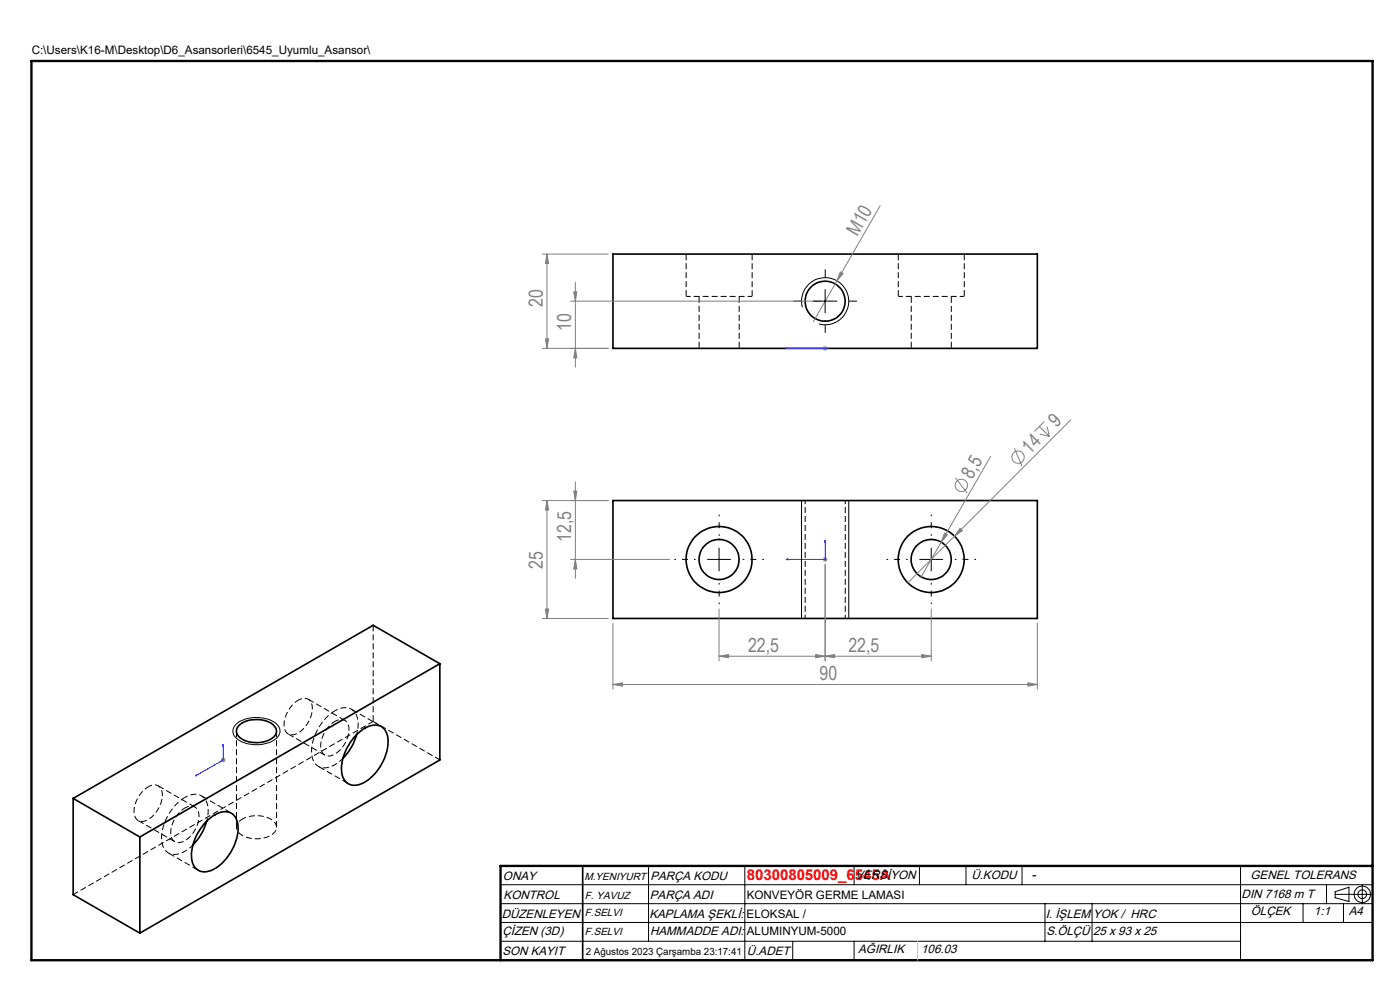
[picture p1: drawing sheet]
<svg xmlns="http://www.w3.org/2000/svg" width="297mm" height="210mm" viewBox="0 0 297 210" stroke-linecap="round" stroke-linejoin="round" font-family="sans-serif">
<g fill="none" stroke="#000" stroke-width=".21">
<path d="M170.2 65.2a5 5 0 0 1 4.4-6.3 5 5 0 0 1 5.4 5.4 5 5 0 0 1-6.3 4.4M172.5 63.9h5.1M175 61.4v5M150 118.7h5M152.5 116.2v5M170 106.2v25M180.1 106.2v25M195.1 118.7h5M197.6 116.2v5M50.3 153.4a7.4 7.4 0 0 1 8.3 .1 2.04 2.04 0 0 1-.6 3.5 7.4 7.4 0 0 1-7.9-.4 1.93 1.93 0 0 1 .2-3.2zM106.2 187.7h185M106.2 191.7h185"/>
<path d="M106.2 195.7h185M106.2 199.7h157M137.6 183.7v16M158 183.7v20M168.2 199.7v4M181.2 183.7v4M181.2 199.7v4M195.1 183.7v4M204.9 183.7v4M216.8 183.7v4M221.7 191.7v8M231.7 191.7v8"/>
<path d="M263.2 183.7v20M276.4 191.7v4M281.4 187.7v4M283.2 189.7h7.8M283.2 189.2l3-1v3l-3-.8zM285 191.7v4M289 187.8v3.8"/>
<circle cx="289" cy="189.7" r=".93"/>
<circle cx="289" cy="189.7" r="1.74"/>
</g>
<g fill="none" stroke="#000" stroke-width=".35">
<path d="M130 53.9h90.1v20h-90.1zM130 106.2h90.1v25h-90.1zM50.7 153.8a6.1 6.1 0 0 1 7.5 .2 1.73 1.73 0 0 1-.8 2.8 5.9 5.9 0 0 1-7-.9l-.2-.6v-.6zM75.5 156a5.6 5.6 0 0 1 4.6-2.2 3.2 3.2 0 0 1 2.2 4 10.5 10.5 0 0 1-5.6 8.5 2.83 2.83 0 0 1-3-.2 2.83 2.83 0 0 1-1.2-2.7 10.6 10.6 0 0 1 3-7.4zM75.7 155.8a11.5 11.5 0 0 1-3 5.1M93.3 140.8l-14.1-8.2-63.7 36.8M93.3 140.8l-63.6 36.7M93.3 140.8v20.4l-63.6 36.7M15.5 169.4l14.2 8.1M15.5 169.4v20.4l14.2 8.1M29.7 177.5v20.4M43.7 174.3a5.6 5.6 0 0 1 4.6-2.1 3.1 3.1 0 0 1 2.2 3.4 10.6 10.6 0 0 1-5.7 9 2.86 2.86 0 0 1-4.2-2.8 10.6 10.6 0 0 1 3.1-7.5z"/>
<path d="M43.9 174.2a11.5 11.5 0 0 1-3 5M123.6 183.7v20M106.2 203.7h185"/>
<circle cx="175.1" cy="63.9" r="4.3"/>
<circle cx="152.5" cy="118.7" r="4.3"/>
<circle cx="152.5" cy="118.7" r="7"/>
<circle cx="197.5" cy="118.7" r="4.2"/>
<circle cx="197.5" cy="118.7" r="7"/>
</g>
<path d="M6.7 12.9h284.5v190.8h-284.5zM291.2 183.7h-185v20" fill="none" stroke="#000" stroke-width=".5"/>
<path d="M194.7 199.7v4" fill="none" stroke="#c0c0c0" stroke-width=".21"/>
<path d="M170.8 106.2v25M179.3 131.2v-25" fill="none" stroke="#000" stroke-width=".21" stroke-dasharray="1.3 .6" stroke-dashoffset=".5" stroke-linecap="butt"/>
<path d="M145.6 62.9h14M190.6 62.9h14" fill="none" stroke="#000" stroke-width=".21" stroke-dasharray="1.3 .6" stroke-dashoffset=".3" stroke-linecap="butt"/>
<path d="M145.6 53.9v9M190.6 53.9v9M148.3 62.9v11M156.8 73.9v-11M159.6 62.9v-9M193.3 62.9v11M201.8 73.9v-11M204.6 62.9v-9" fill="none" stroke="#000" stroke-width=".21" stroke-dasharray="1.3 .6" stroke-dashoffset="-.1" stroke-linecap="butt"/>
<path d="M71 150.8a10.6 10.6 0 0 0-4.8 9.5 2.87 2.87 0 0 0 4.6 2l2-1.4M39.2 169.1a10.6 10.6 0 0 0-4.9 9.5 2.87 2.87 0 0 0 4.7 2.1l1.9-1.5" fill="none" stroke="#000" stroke-width=".21" stroke-dasharray="1.3 .6" stroke-dashoffset=".2" stroke-linecap="butt"/>
<path d="M75.7 155.8a5.1 5.1 0 0 0-.9-5.2 3.3 3.3 0 0 0-3.8 .2M43.9 174.2a5.1 5.1 0 0 0-.9-5.2 3.3 3.3 0 0 0-3.8 .1" fill="none" stroke="#000" stroke-width=".21" stroke-dasharray="1.3 .6" stroke-dashoffset=".6" stroke-linecap="butt"/>
<path d="M93.3 161.2l-14.1-8.2M15.5 189.8l63.7-36.8" fill="none" stroke="#000" stroke-width=".21" stroke-dasharray="1.3 .6" stroke-dashoffset=".1" stroke-linecap="butt"/>
<path d="M63.3 148.5a6.2 6.2 0 0 0-2.9 6.2 1.77 1.77 0 0 0 2.9 .8 6.2 6.2 0 0 0 2.8-6.2 1.77 1.77 0 0 0-2.8-.8M71 153a6.2 6.2 0 0 0-2.8 6.2 1.77 1.77 0 0 0 2.8 .8 6.2 6.2 0 0 0 2.9-6.2 1.77 1.77 0 0 0-2.9-.8M31.4 166.9a6.2 6.2 0 0 0-2.8 6.2 1.77 1.77 0 0 0 2.8 .7 6.2 6.2 0 0 0 2.9-6.1 1.77 1.77 0 0 0-2.9-.8M39.2 171.4a6.2 6.2 0 0 0-2.8 6.2 1.77 1.77 0 0 0 2.8 .7 6.2 6.2 0 0 0 2.9-6.2 1.77 1.77 0 0 0-2.9-.7M51.4 173.7a1.87 1.87 0 0 0-1.2 1.9 1.87 1.87 0 0 0 1.4 1.7 6.1 6.1 0 0 0 6.7-.8 1.84 1.84 0 0 0-1.1-2.9 6.7 6.7 0 0 0-5.8 .1" fill="none" stroke="#000" stroke-width=".21" stroke-dasharray="1.3 .6" stroke-dashoffset=".4" stroke-linecap="butt"/>
<path d="M50.2 155.1v20.4M61.1 155.7l7.8 4.5M73.2 152.8l-7.8-4.5M79.2 153v-20.4M29.3 174.1l7.8 4.4M41.3 171.2l-7.7-4.5M58.7 175.5v-20.4" fill="none" stroke="#000" stroke-width=".21" stroke-dasharray="1.3 .6" stroke-linecap="butt"/>
<path d="M80.9 154.1l-6.4-3.7M49.1 172.5l-6.4-3.7M67.5 162.6l6.4 3.6M35.7 180.9l6.4 3.7" fill="none" stroke="#000" stroke-width=".21" stroke-dasharray="1.3 .6" stroke-dashoffset="-.2" stroke-linecap="butt"/>
<g fill="none" stroke="#808080" stroke-width=".21">
<path d="M115 53.9h14M116 53.9v20M116 53.9l.4 2h-.7zM122.1 59.9v18M177.6 59.6l-5.1 8.6M178.3 57.7l.6 .3-1.3 1.6zM186.7 43.6l-9.1 16M115.7 71.9h.7l-.4 2zM121 63.9h53.1M121.7 61.9h.7l-.3 2zM122.1 73.9l.3 2h-.7zM129 73.9h-14"/>
<path d="M174.6 73.9h.9M174.7 73.5l.7 .8M175 73.4v1M175.4 73.5l-.7 .8M210.1 96.8l-10.4 18.2M215.2 95.1l1.6 3.7M220.5 90.5l2.1 2.1M220.6 92.1l2 .5M221.5 89.4l-2.1 2.1M222.1 90.5l.5 2.1M227.2 89.1l-34.6 34.5M116 106.2v25"/>
<path d="M116 106.2l.4 2h-.7zM121 118.7h21M121.7 104.2h.7l-.3 2zM122.1 118.7l.3 2h-.7zM122.1 102.2v20.5M129 106.2h-14M174.6 118.7h.9M174.7 118.3l.7 .7M175 118.2v1M175 119.7v20.5M175.4 118.3l-.7 .7M199.7 115l-4.3 7.4"/>
<path d="M200.4 113.1l.6 .3-1.3 1.6zM202.7 101.4l2.5 3.2M203.7 112.1l.5 .5-1.7 1.1zM115 131.2h14M115.7 129.2h.7l-.4 2zM130 132.2v14M152.5 139.2l2.1-.4v.7zM152.5 139.2h45.1M152.5 129.2v11M173 138.8l2 .4-2 .3zM175 139.2l2.1-.4v.7zM195.5 138.8l2.1 .4-2.1 .3z"/>
<path d="M197.6 129.2v11M220.1 132.2v14M130 145.2l2-.4v.7zM130 145.2h90.1M218.1 144.8l2 .4-2 .3zM46.8 161.2h1M47 160.9l.7 .7M47.3 160.7v1M47.7 160.9l-.7 .7"/>
<circle cx="216" cy="97" r="1.31"/>
<circle cx="203.9" cy="103" r="1.31"/>
</g>
<path d="M166.7 73.9h.4h-.4M166.7 73.9h8.3M174.9 73.9h.3zM175 73.9h.1M166.7 118.7l.4-.1v.2zM175 114.5l.2 .4h-.3zM175 114.5v4.2h-8.3M47.3 157.8l.1 .3-.1 .1zM47.3 157.8v3.4l-5.8 3.4M41.5 164.6l.2-.2v.1z" fill="none" stroke="#00f" stroke-width=".21"/>
<path d="M175.1 58.9v-1.8M170.1 63.9h-1.8M175.1 68.9v1.7M180.1 63.9h1.7" fill="none" stroke="#000" stroke-width=".21" stroke-dasharray="15.2 1.3 1.3 1.3" stroke-linecap="butt"/>
<path d="M147.6 118.7h-4.5M152.6 113.7v-4.5M157.6 118.7h4.5M192.6 118.7h-4.5M197.6 113.7v-4.5M202.6 118.7h4.5M152.6 123.7v4.5M197.6 123.7v4.5" fill="none" stroke="#000" stroke-width=".21" stroke-dasharray="15.2 1.3 1.3 1.3" stroke-dashoffset="14.9" stroke-linecap="butt"/>
<g fill="#00f">
<path d="M175 114.5l.2 .4h-.3zM166.7 118.7l.4-.1v.2z"/>
<path d="M174.9 73.9h.3zM166.7 73.9h.4z"/>
<path d="M47.3 157.8l.1 .3-.1 .1zM41.5 164.6l.2-.2v.1z"/>
</g>
<g fill="#808080">
<path d="M203.7 112.1l.5 .5-1.7 1.1z"/>
<path d="M178.3 57.7l.6 .3-1.3 1.6z"/>
<path d="M200.4 113.1l.6 .3-1.3 1.6z"/>
<path d="M175 139.2l2.1-.4v.7zM195.5 138.8l2.1 .4-2.1 .3zM130 145.2l2-.4v.7zM218.1 144.8l2 .4-2 .3z"/>
<path d="M173 138.8l2 .4-2 .3zM152.5 139.2l2.1-.4v.7z"/>
<path d="M116 53.9l.4 2h-.7zM115.7 71.9h.7l-.4 2z"/>
<path d="M122.1 118.7l.3 2h-.7zM121.7 104.2h.7l-.3 2z"/>
<path d="M121.7 61.9h.7l-.3 2zM122.1 73.9l.3 2h-.7z"/>
<path d="M116 106.2l.4 2h-.7zM115.7 129.2h.7l-.4 2z"/>
</g>
<g font-size="4.1" fill="#808080">
<text x="181.9" y="50.2" transform="rotate(-60 181.9 50.2)">M10</text>
<text x="115.1" y="65.2" transform="rotate(-90 115.1 65.2)">20</text>
<text x="121.1" y="70.1" transform="rotate(-90 121.1 70.1)">10</text>
<text x="224.1" y="90.8" transform="rotate(-45 224.1 90.8)">9</text>
<text x="206.3" y="101.8" transform="rotate(-60 206.3 101.8)">8,5</text>
<text x="218.5" y="96.4" transform="rotate(-45 218.5 96.4)">14</text>
<text x="121.1" y="115" transform="rotate(-90 121.1 115)">12,5</text>
<text x="115.1" y="120.6" transform="rotate(-90 115.1 120.6)">25</text>
<text x="158.7" y="138.2">22,5</text>
<text x="180" y="138.2">22,5</text>
<text x="173.9" y="144.2">90</text>
</g>
<text font-size="3.2" fill="#f00" x="158.4" y="186.7">80300805009_6545A</text>
<text font-size="2.8" x="218.8" y="186.4">-</text>
<g font-size="2.6">
<text x="106.7" y="186.7">ONAY</text>
<text x="106.8" y="190.6">KONTROL</text>
<text x="137.9" y="190.6">PARÇA ADI</text>
<text x="138" y="186.7">PARÇA KODU</text>
<text x="181.5" y="186.4">VERSİYON</text>
<text x="206.1" y="186.4">Ü.KODU</text>
<text x="263.4" y="190.5">DIN 7168 m T</text>
<text x="265.3" y="186.4">GENEL TOLERANS</text>
<text x="106.4" y="194.8">DÜZENLEYEN</text>
<text x="137.8" y="194.8">KAPLAMA ŞEKLİ:</text>
<text x="221.8" y="194.8">I. İŞLEM</text>
<text x="231.9" y="194.8">YOK / HRC</text>
<text x="265.4" y="194.2">ÖLÇEK</text>
<text x="278.8" y="194.2">1:1</text>
<text x="286.1" y="194.2">A4</text>
<text x="106.6" y="198.4">ÇİZEN (3D)</text>
<text x="106.6" y="202.6">SON KAYIT</text>
<text x="137.9" y="198.4">HAMMADDE ADI:</text>
<text x="158.5" y="202.6">Ü.ADET</text>
<text x="182.1" y="202.2">AĞIRLIK</text>
<text x="195.4" y="202.2">106.03</text>
<text x="222" y="198.3">S.ÖLÇÜ</text>
<text x="231.9" y="198.3">25 x 93 x 25</text>
</g>
<g font-size="2.5">
<text x="6.7" y="11.5">C:\Users\K16-M\Desktop\D6_Asansorleri\6545_Uyumlu_Asansor\</text>
<text x="158.4" y="190.6">KONVEYÖR GERME LAMASI</text>
<text x="158.4" y="194.8">ELOKSAL /</text>
<text x="158.4" y="198.4">ALUMINYUM-5000</text>
</g>
<g font-size="2.2">
<text x="124" y="186.7">M.YENIYURT</text>
<text x="124.1" y="190.6">F. YAVUZ</text>
<text x="124.1" y="194.3">F.SELVI</text>
<text x="124.1" y="198.4">F.SELVI</text>
</g>
<text font-size="2.1" x="124.3" y="202.6">2 Ağustos 2023 Çarşamba 23:17:41</text>
</svg>
